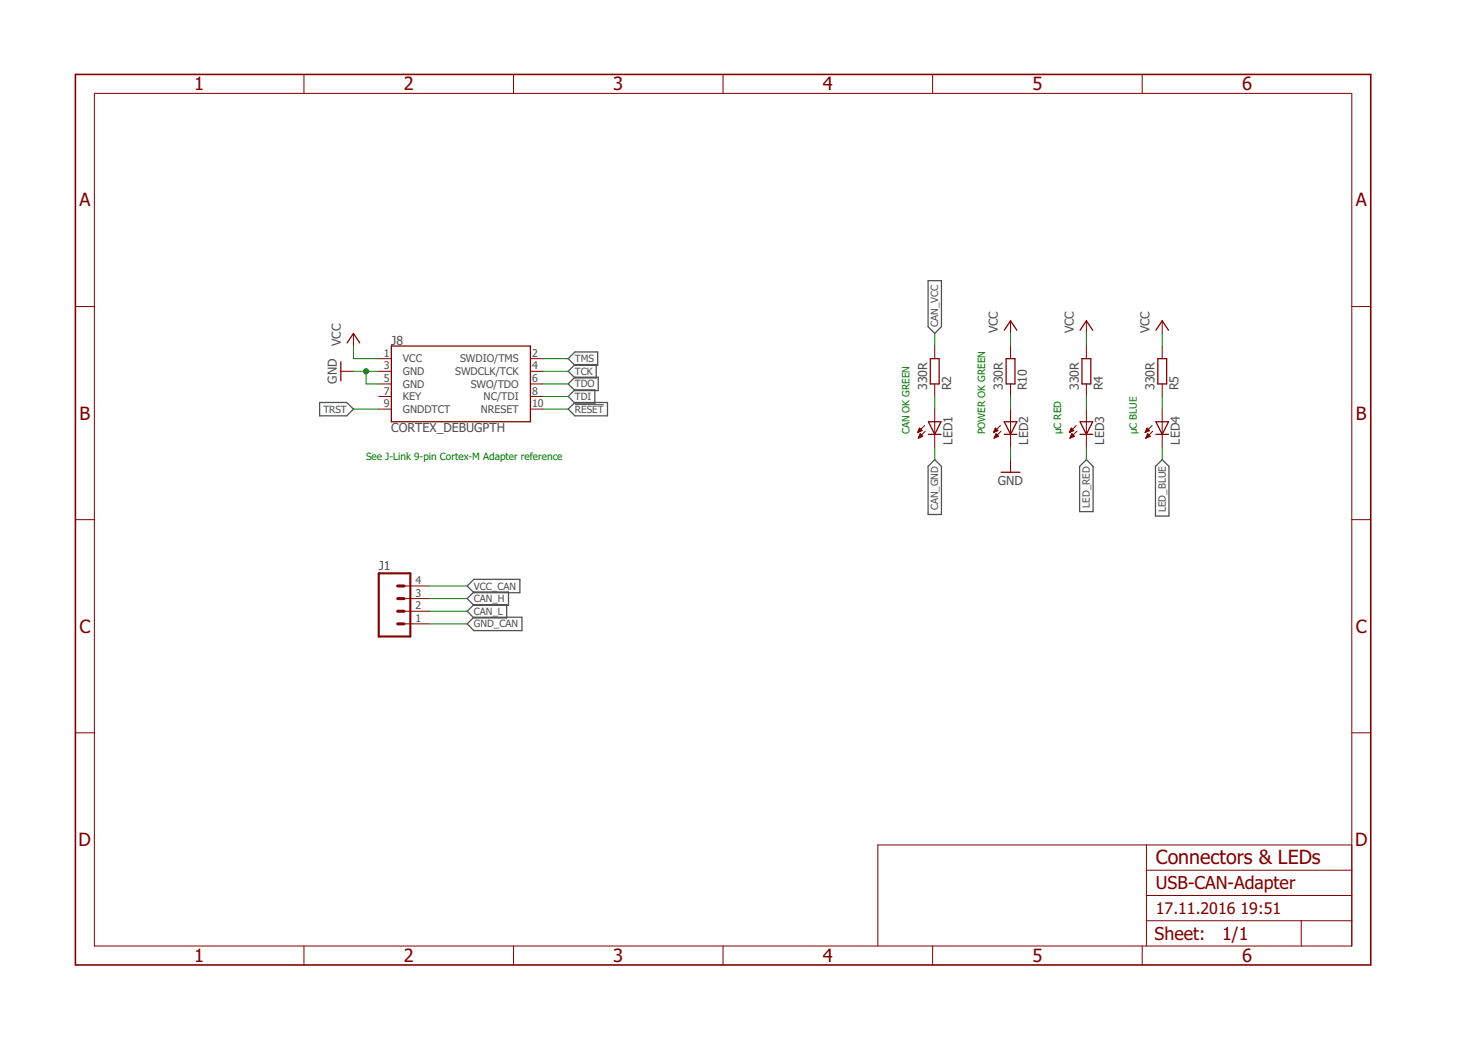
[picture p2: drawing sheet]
<svg xmlns="http://www.w3.org/2000/svg" width="297mm" height="210mm" viewBox="0 0 297 210" stroke-linecap="round" stroke-linejoin="round" font-family="sans-serif">
<g fill="none" stroke="#505050" stroke-width=".25">
<path d="M186.5 56.4h2.7v9.3l-1.3 1.3-1.4-1.3zM114.2 79.7l1.3-1.3h4v2.7h-4zM114.2 72.1l1.3-1.3h4.6v2.6h-4.6zM114.2 74.7l1.3-1.4h4.3v2.7h-4.3zM114.2 77.2l1.3-1.4h4.7v2.7h-4.7zM64.2 80.9h5.5l1.3 1.4-1.3 1.3h-5.5zM114.2 82.3l1.3-1.4h6.6v2.7h-6.6zM187.9 92.4l1.3 1.4v9.6h-2.7v-9.6zM217 93.8l1.3-1.4 1.4 1.4v9.1h-2.7zM232.2 93.8l1.4-1.4 1.3 1.4v10h-2.7zM95.2 119h7v2.7h-7l-1.3-1.3zM95.2 116.5h9.3v2.7h-9.3l-1.3-1.4z"/>
<path d="M95.2 121.6h6.6v2.6h-6.6l-1.3-1.3zM95.2 124.1h9.7v2.7h-9.7l-1.3-1.4z"/>
</g>
<path d="M115.5 81.3h5.8" fill="none" stroke="#505050" stroke-width=".2"/>
<g fill="none" stroke="#800000" stroke-width=".2">
<path d="M19 18.8h252.7v171.4h-252.7zM61.1 15v3.8M103.2 15v3.8M145.3 15v3.8M187.4 15v3.8M229.6 15v3.8M15.2 61.6h3.8M68.5 74.7h2.5M71 67v2.6M76.1 72.1h2.6M76.1 74.7h2.6M76.1 77.2h2.6"/>
<path d="M76.1 79.7h2.6M106.6 72.1h2.5M106.6 74.7h2.5M106.6 77.2h2.5M106.6 79.7h2.5M187.9 69.6v2.5M187.9 77.2v2.5M203.1 64.5v2.5M203.1 69.6v2.5M203.1 77.2v2.5M218.3 64.5v2.5M218.3 69.6v2.5"/>
<path d="M218.3 77.2v2.5M233.6 64.5v2.5M233.6 69.6v2.5M233.6 77.2v2.5M271.7 61.6h3.8M76.1 82.3h2.6M106.6 82.3h2.5M184.5 86.9h.2M184.5 86.7h.5M184.6 86.6h.6M184.6 88.1h.1M184.6 87.9h.3"/>
<path d="M184.6 86.5h.6M184.7 86.4h.4M184.7 87.8h.5M184.7 87.7h.7M184.7 86.3h.3M184.8 86.1h.1M184.8 87.6h.5M184.8 86.1l.5 .5-.9 .4zM184.8 87.5h.4M184.9 87.3h.2M184.9 87.2l-.3 .9M184.9 87.2l.5 .5-.8 .4"/>
<path d="M184.9 87.2h.1M185.8 85.6l-1.4 1.4M185.9 86.7l-1.3 1.4M187.9 82.3v7.6M199.7 86.9h.2M199.8 86.7h.4M199.8 86.6h.7M199.8 88.1h.1M199.9 87.9h.3M199.9 86.5h.6M199.9 86.4h.4M199.9 87.8h.5"/>
<path d="M200 86.3h.2M200 87.7h.7M200 86.1h.1M200 87.6h.5M200 86.1l.6 .5-.9 .4zM200.1 87.5h.3M200.1 87.3h.2M200.2 87.2h.1M200.2 87.2l-.4 .9M200.2 87.2l.5 .5-.9 .4M201.1 85.6l-1.4 1.4M201.2 86.7l-1.4 1.4"/>
<path d="M203.1 82.3v7.6M203.1 92.4v2.6M214.9 86.9h.3M215 86.7h.4M215.1 86.6h.6M215.1 88.1h.1M215.1 87.9h.3M215.1 86.5h.6M215.2 86.4h.4M215.2 87.8h.5M215.2 86.3h.3M215.2 87.7h.7"/>
<path d="M215.3 86.1h.1M215.3 87.6h.5M215.3 86.1l.5 .5-.9 .4zM215.3 87.5h.4M215.4 87.3h.1M215.4 87.2h.1M215.4 87.2l-.4 .9M215.4 87.2l.5 .5-.9 .4M216.3 85.6l-1.4 1.4M216.4 86.7l-1.4 1.4M218.3 82.3v7.6M230.2 86.9h.2"/>
<path d="M230.3 86.7h.4M230.3 86.6h.6M230.3 88.1h.1M230.3 86.5h.6M230.3 87.9h.4M230.4 86.4h.4M230.4 87.8h.5M230.4 86.3h.3M230.4 87.7h.7M230.5 86.1h.1M230.5 87.6h.5M230.5 86.1l.5 .5-.9 .4z"/>
<path d="M230.5 87.5h.4M230.6 87.3h.2M230.7 87.2h.1M230.7 87.2l-.4 .9M230.7 87.2l.5 .5-.9 .4M231.5 85.6l-1.4 1.4M231.7 86.7l-1.4 1.4M233.6 82.3v7.6M15.2 104.5h3.8M81.2 117.8h5.1M271.7 104.5h3.8M81.2 125.4h5.1"/>
<path d="M81.2 122.9h5.1M81.2 120.4h5.1M15.2 147.3h3.8M271.7 147.3h3.8M230.4 169.9v20.3M230.4 175h41.3M271.7 169.9h-95.3v20.3M61.1 190.2v3.8M103.2 190.2v3.8M145.3 190.2v3.8M187.4 190.2v3.8M229.6 190.2v3.8"/>
<path d="M230.4 185.1h41.3M230.4 180h41.3M261.5 185.1v5.1"/>
</g>
<path d="M15.2 15h260.3v179h-260.3z" fill="none" stroke="#800000" stroke-width=".32"/>
<path d="M76.1 115.3h6.4v12.7h-6.4z" fill="none" stroke="#800000" stroke-width=".42"/>
<path d="M79.9 117.8h1.3M79.9 120.4h1.3M79.9 122.9h1.3M79.9 125.4h1.3" fill="none" stroke="#800000" stroke-width=".61"/>
<g fill="none" stroke="#800000" stroke-width=".25">
<path d="M68.5 72.7v3.9M69.8 68.9l1.2-1.9 1.3 1.9M78.7 69.6h27.9v15.2h-27.9zM187 72.1h1.7v5.1h-1.7zM201.8 66.4l1.3-1.9 1.3 1.9M202.2 72.1h1.8v5.1h-1.8zM217.1 66.4l1.2-1.9 1.3 1.9M217.4 72.1h1.8v5.1h-1.8zM232.3 66.4l1.3-1.9 1.2 1.9M232.7 72.1h1.8v5.1h-1.8zM186.6 84.8h2.5l-1.2 2.5zM186.6 87.3h2.5"/>
<path d="M201.2 95h3.8M201.8 84.8h2.6l-1.3 2.5zM201.8 87.3h2.6M217.1 84.8h2.5l-1.3 2.5zM217.1 87.3h2.5M232.3 84.8h2.5l-1.2 2.5zM232.3 87.3h2.5"/>
</g>
<g fill="none" stroke="#008000" stroke-width=".2">
<path d="M71 74.7h5.1M71 69.6v2.5h5.1M73.6 74.7v2.5h2.5M109.1 74.7h5.1M109.1 77.2h5.1M109.1 72.1h5.1M109.1 79.7h5.1M187.9 67v2.6M187.9 79.7v2.6M203.1 67v2.6M203.1 79.7v2.6M218.3 67v2.6"/>
<path d="M218.3 79.7v2.6M233.6 67v2.6M233.6 79.7v2.6M71 82.3h5.1M109.1 82.3h5.1M187.9 89.9v2.5M203.1 89.9v2.5M218.3 89.9v2.5M233.6 89.9v2.5M86.3 117.8h7.6M86.3 122.9h7.6M86.3 120.4h7.6"/>
<path d="M86.3 125.4h7.6"/>
</g>
<circle cx="73.6" cy="74.7" r=".51" fill="#008000" stroke="#008000" stroke-width=".2"/>
<text font-size="3.9" fill="#800000" x="232.3" y="173.7">Connectors &amp; LEDs</text>
<g font-size="3.7" fill="#800000">
<text x="39" y="18.2">1</text>
<text x="81.1" y="18.2">2</text>
<text x="123.3" y="18.2">3</text>
<text x="165.4" y="18.2">4</text>
<text x="207.5" y="18.2">5</text>
<text x="249.6" y="18.2">6</text>
<text x="16" y="41.5">A</text>
<text x="272.5" y="41.5">A</text>
<text x="16" y="84.3">B</text>
<text x="272.5" y="84.3">B</text>
<text x="16" y="127.2">C</text>
<text x="272.5" y="127.2">C</text>
<text x="15.8" y="170.1">D</text>
<text x="272.3" y="170.1">D</text>
<text x="39" y="193.4">1</text>
<text x="81.1" y="193.4">2</text>
<text x="123.3" y="193.4">3</text>
<text x="165.4" y="193.4">4</text>
<text x="207.5" y="193.4">5</text>
<text x="249.6" y="193.4">6</text>
</g>
<g font-size="3.6" fill="#800000">
<text x="232.3" y="178.8">USB-CAN-Adapter</text>
<text x="232.1" y="189.1">Sheet:</text>
<text x="245.6" y="188.9">1/1</text>
</g>
<g font-size="3.2" fill="#800000">
<text x="232.3" y="183.9">17.11.2016</text>
<text x="249.3" y="183.9">19:51</text>
</g>
<g font-size="2.5" fill="#505050">
<text x="68.5" y="69.6" transform="rotate(-90 68.5 69.6)">VCC</text>
<text x="78.6" y="69.3">J8</text>
<text x="200.6" y="67" transform="rotate(-90 200.6 67)">VCC</text>
<text x="215.8" y="67" transform="rotate(-90 215.8 67)">VCC</text>
<text x="231" y="67" transform="rotate(-90 231 67)">VCC</text>
<text x="67.7" y="77.1" transform="rotate(-90 67.7 77.1)">GND</text>
<text x="186.3" y="78.5" transform="rotate(-90 186.3 78.5)">330R</text>
<text x="191.1" y="78.5" transform="rotate(-90 191.1 78.5)">R2</text>
<text x="201.6" y="78.5" transform="rotate(-90 201.6 78.5)">330R</text>
<text x="206.4" y="78.5" transform="rotate(-90 206.4 78.5)">R10</text>
<text x="216.8" y="78.5" transform="rotate(-90 216.8 78.5)">330R</text>
<text x="221.6" y="78.5" transform="rotate(-90 221.6 78.5)">R4</text>
<text x="232.1" y="78.5" transform="rotate(-90 232.1 78.5)">330R</text>
<text x="236.9" y="78.5" transform="rotate(-90 236.9 78.5)">R5</text>
<text x="78.6" y="86.8">CORTEX_DEBUGPTH</text>
<text x="191.4" y="89.4" transform="rotate(-90 191.4 89.4)">LED1</text>
<text x="206.7" y="89.4" transform="rotate(-90 206.7 89.4)">LED2</text>
<text x="221.9" y="89.4" transform="rotate(-90 221.9 89.4)">LED3</text>
<text x="237.1" y="89.4" transform="rotate(-90 237.1 89.4)">LED4</text>
<text x="200.6" y="97.5">GND</text>
<text x="76.1" y="114.5">J1</text>
</g>
<g font-size="2.1" fill="#505050">
<text x="77.1" y="71.7">1</text>
<text x="106.9" y="71.7">2</text>
<text x="77.1" y="74.3">3</text>
<text x="77.1" y="76.8">5</text>
<text x="81" y="72.9">VCC</text>
<text x="81" y="75.4">GND</text>
<text x="81" y="77.9">GND</text>
<text x="91.5" y="75.4">SWDCLK/TCK</text>
<text x="92.5" y="72.9">SWDIO/TMS</text>
<text x="94.6" y="77.9">SWO/TDO</text>
<text x="106.9" y="76.8">6</text>
<text x="106.9" y="74.3">4</text>
<text x="77.1" y="79.4">7</text>
<text x="77.1" y="81.9">9</text>
<text x="81" y="80.5">KEY</text>
<text x="81" y="83">GNDDTCT</text>
<text x="96.6" y="83">NRESET</text>
<text x="97.2" y="80.5">NC/TDI</text>
<text x="106.9" y="81.9">10</text>
<text x="106.9" y="79.4">8</text>
<text x="83.5" y="117.5">4</text>
<text x="83.5" y="125.1">1</text>
<text x="83.5" y="122.5">2</text>
<text x="83.5" y="120">3</text>
</g>
<g font-size="2" fill="#505050">
<text x="188.6" y="65.7" transform="rotate(-90 188.6 65.7)">CAN_VCC</text>
<text x="115.6" y="72.8">TMS</text>
<text x="115.6" y="75.4">TCK</text>
<text x="115.6" y="77.9">TDO</text>
<text x="65" y="83">TRST</text>
<text x="115.6" y="80.4">TDI</text>
<text x="115.6" y="83">RESET</text>
<text x="188.6" y="102.6" transform="rotate(-90 188.6 102.6)">CAN_GND</text>
<text x="219" y="102.1" transform="rotate(-90 219 102.1)">LED_RED</text>
<text x="234.3" y="103" transform="rotate(-90 234.3 103)">LED_BLUE</text>
<text x="95.2" y="118.5">VCC_CAN</text>
<text x="95.2" y="123.6">CAN_L</text>
<text x="95.2" y="121.1">CAN_H</text>
<text x="95.2" y="126.1">GND_CAN</text>
</g>
<g font-size="2" fill="#008000">
<text x="182.8" y="87.3" transform="rotate(-90 182.8 87.3)">CAN OK GREEN</text>
<text x="198" y="87.3" transform="rotate(-90 198 87.3)">POWER OK GREEN</text>
<text x="213.3" y="87.3" transform="rotate(-90 213.3 87.3)">µC RED</text>
<text x="228.5" y="87.3" transform="rotate(-90 228.5 87.3)">µC BLUE</text>
<text x="73.6" y="92.4">See J-Link 9-pin Cortex-M Adapter reference</text>
</g>
</svg>
